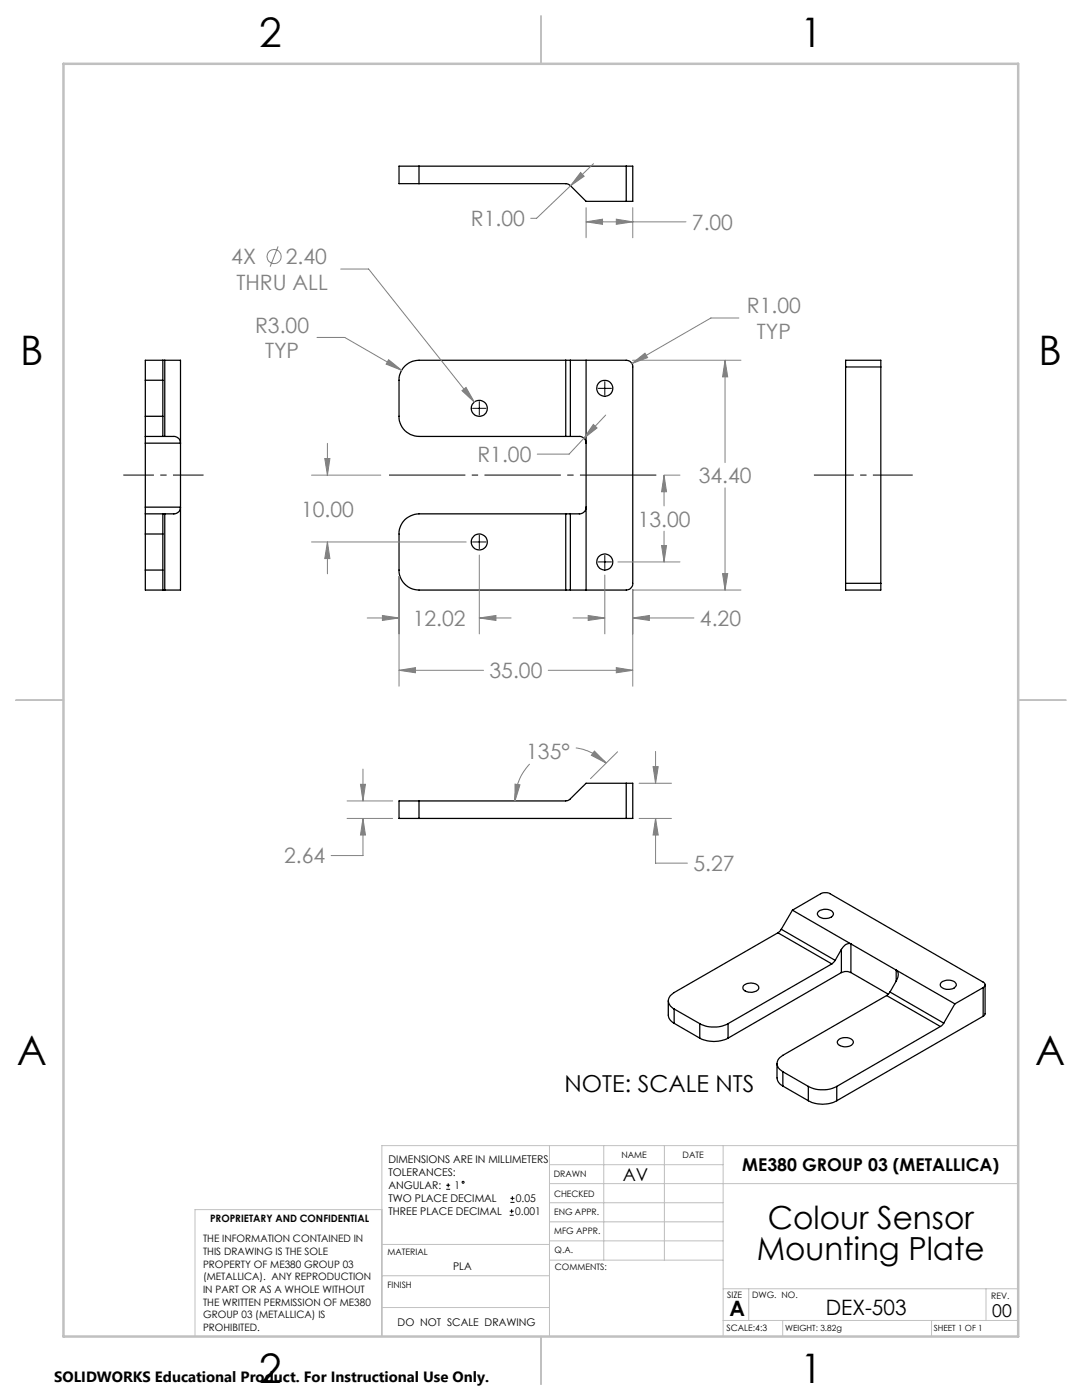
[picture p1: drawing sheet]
<svg xmlns="http://www.w3.org/2000/svg" width="216mm" height="279mm" viewBox="0 0 216 279" stroke-linecap="round" stroke-linejoin="round" font-family="sans-serif">
<g fill="none" stroke="#000" stroke-width=".25">
<path d="M83.6 36.7h29.3l.8 .3 3.2 3.2h8.1M83.6 33.2h-4v3.5h4M83.6 33.2v3.5M83.6 33.2h41.4M125 33.2h1.3v7h-1.3M125 33.2v7M29 75.9h3.5M29 75.9v7.2M32.5 71.9v4M32.5 71.9h-3.5v4M32.5 71.9h.4M32.5 75.9v7.2"/>
<path d="M32.9 71.9h3.1v45.9h-3.1M32.9 71.9v15.2M112.9 71.9h.9M112.9 71.9h-29.3a4 4 0 0 0-4 4v7.2a4 4 0 0 0 4 4h29.3M112.9 71.9v15.2M113.8 71.9h11.2a1.33 1.33 0 0 1 1.3 1.3v43.2a1.33 1.33 0 0 1-1.3 1.4h-11.2M113.8 71.9v15.2M116.9 71.9v45.9M168.7 73.2v-1.3h7.1v1.3M168.7 73.2h7.1M168.7 73.2v43.2M175.8 73.2v43.2"/>
<path d="M29 83.1v4M29 87.1v1.3M29 87.1h3.5M29 83.1h3.5M29 88.4v12.8M32.5 83.1v4M32.5 87.1h.4M32.9 87.1h1.8a1.33 1.33 0 0 1 1.3 1.3h-7M112.9 87.1h.9M113.8 87.1h1.8a1.33 1.33 0 0 1 1.3 1.3M29 102.6v4M29 113.8v4h3.5"/>
<path d="M29 101.2h7a1.33 1.33 0 0 1-1.3 1.4h-1.8M29 101.2v1.4M29 102.6h3.5M29 106.6v7.2M29 106.6h3.5M29 113.8h3.5M32.5 102.6v4M32.5 113.8v4M32.5 117.8h.4M32.5 102.6h.4M32.5 106.6v7.2M32.9 102.6v15.2"/>
<path d="M112.9 102.6h.9M112.9 117.8h.9M112.9 102.6h-29.3a4 4 0 0 0-4 4v7.2a4 4 0 0 0 4 4h29.3M112.9 102.6v15.2M113.8 102.6v15.2M116.9 101.2a1.33 1.33 0 0 1-1.3 1.4h-1.8M168.7 116.4v1.4h7.1v-1.4M168.7 116.4h7.1M83.6 159.8h-4v3.5h4M83.6 159.8v3.5M125 156.3h-8.1l-3.2 3.2-.8 .3h-29.3M125 156.3h1.3v7h-1.3"/>
<path d="M125 156.3v7M83.6 163.3h41.4M133.3 199.7l.2 3.4 .2 .5 .8 .6M148.3 196.7a2.1 2.1 0 0 1 3.1 .2 .89 .89 0 0 1-.9 1 1.82 1.82 0 0 1-2.3-.7zM155.2 186.2l-20.7 11.9a1.74 1.74 0 0 0-1.2 1.6 1.74 1.74 0 0 0 1.2 1.7M155.2 186.2l10.8 6.2M155.9 185.5l-.7 .7M155.9 185.5l10.8 6.2M158.1 181.6l5.7-3.2a2.17 2.17 0 0 1 1.8 0l30.6 17.6a.58 .58 0 0 1 .4 .6 .58 .58 0 0 1-.4 .5M158.1 181.6l20.7 12M158.1 181.6l-2.2 3.9M163.3 181.9a2.05 2.05 0 0 1 3 .4 1.66 1.66 0 0 1-2.2 .9 .83 .83 0 0 1-.8-.4 .83 .83 0 0 1 0-.9z"/>
<path d="M166 192.4l-20.7 11.9M166.7 191.7l-.7 .7M167.9 189.5a1.62 1.62 0 0 1 1.9-1.1v5.7M167.9 194.1a2.25 2.25 0 0 1 1.9 0M167.9 189.5l-1.2 2.2M167.9 189.5v4.6M167.9 194.1l-22.6 13.1M169.8 194.1l7.4 4.3M176.9 198.7l-20.7 11.9a1.74 1.74 0 0 0-1.2 1.6 1.74 1.74 0 0 0 1.2 1.7M176.9 198.7l10.7 6.2M177.6 198l-.7 .7M177.6 198l10.7 6.2"/>
<path d="M178.8 193.6a1.57 1.57 0 0 1 0 2.2M178.8 193.6l11.7 6.7M178.8 195.8l-1.2 2.2M178.8 193.6v2.2M187.8 196.1a2.05 2.05 0 0 1 3 .4 1.83 1.83 0 0 1-2.8 .6l-.4-.6zM196.2 197.1l-5.7 3.2M196.2 197.1v5.7M196.6 196.5v5.9l-.4 .4M134.5 204.2l5.1 3M134.5 201.4l5.1 2.9M134.5 201.4v2.8M139.6 204.3a6.3 6.3 0 0 0 5.7 0"/>
<path d="M139.6 207.2a6.3 6.3 0 0 0 5.7 0M139.6 204.3v2.9M145.3 204.3v2.9M155 212.2l.1 3.2 .3 .7 .8 .6M156.2 213.9l5.1 2.9M156.2 213.9v2.8M156.2 216.7l5.1 3M161.3 216.8a6.4 6.4 0 0 0 5.7 0M161.3 219.7a6.1 6.1 0 0 0 5.7 0M161.3 216.8v2.9M167 216.8v2.9M167.3 207.5a2.1 2.1 0 0 1 3 .3 1.2 1.2 0 0 1-1.5 1.1 1.3 1.3 0 0 1-1.7-1.1z"/>
<path d="M187.6 204.9l-20.6 11.9M188.3 204.2l-.7 .7M190.5 200.3l-2.2 3.9M196.2 202.8l-29.2 16.9"/>
<circle cx="120.7" cy="77.5" r="1.6"/>
<circle cx="95.6" cy="81.5" r="1.59"/>
<circle cx="95.6" cy="108.2" r="1.59"/>
<circle cx="120.7" cy="112.2" r="1.61"/>
</g>
<g fill="none" stroke="#808080" stroke-width=".2">
<path d="M115.9 34.4l.7 .8-2.8 1.9zM118.4 32.7l-11.3 10.9h-1.2M55.5 49.2l-1.6 4M68 53.7h5.6l21.1 26.6M116.9 44.3l3.3-.6v1.1zM116.9 41.5v5.9M116.9 44.3h20M123 43.7l3.3 .6-3.3 .5zM126.3 41.5v5.9M63.3 67.3h5.5l11.4 6.6M77.5 71.8l2.7 2.1-3.2-1.2zM92.2 78l.8-.7 1.7 3z"/>
<path d="M126.1 72.6l2.6-2.1 .5 .9zM126.2 71.9h21.6M144.7 71.9l.5 3.3h-1zM144.7 71.9v20.4M147.4 63.5h-5.5l-15.8 9.1M62.2 94.8h13.8M64.8 91.5h1l-.5 3.3zM65.3 88.5v6.3M116.5 87.5l-2.9 3.1h-6.4M118.4 84.7l.7 .7-2.6 2.1zM120.9 82.8l-4.4 4.7M132.5 94.8l.5 3.3h-1z"/>
<path d="M132.5 94.8v6.2M132.6 94.8h3.1M144.7 97.4v20.4M62.2 108.2h30.8M65.3 108.2l.5 3.3h-1zM65.3 108.2v6.3M79.6 115v21.9M95.6 110.8v15.7M120.7 114.8v11.7M123.3 112.1h12.4M126.2 117.8h21.6M126.3 117.7v19.2"/>
<path d="M132 108.9h1l-.5 3.2zM132.5 106v6.1M144.2 114.5h1l-.5 3.3zM73.3 123.3h6.3M76.3 122.8l3.3 .5-3.3 .5zM79.6 133.8l3.3-.6v1.1zM79.6 133.8h16.9M95.6 123.3l3.4-.5v1zM95.6 123.3h6.4M109.4 133.8h16.9M114.3 123.3h6.4M117.4 122.8l3.3 .5-3.3 .5z"/>
<path d="M123 133.2l3.3 .6-3.3 .5zM126.3 123.3l3.3-.5v1zM126.3 123.3h12.2M69.3 159.8h9.1M71.9 156.5h1l-.5 3.3zM72.4 153.5v6.3M102.8 156.5l1 .1-1 3.2zM105.7 152.5a10.7 10.7 0 0 0-2.9 7.3M114.9 149.3a10.7 10.7 0 0 1 6.1 3M118.6 149.9l2.4 2.4-3-1.6zM123.2 150l-5.4 5.4M127.5 156.3h6.5"/>
<path d="M130.3 153h1l-.5 3.3zM130.8 150v6.3M69.3 163.3h9.1M72.4 163.3l.5 3.4h-1zM72.4 163.3v7.4h-6.3M127.5 163.3h6.5M130.8 163.3l.5 3.4h-1zM130.8 163.3v9h6.4"/>
<circle cx="54.7" cy="51.2" r="1.4"/>
</g>
<g fill="none" stroke="#000" stroke-width=".2">
<path d="M119.3 77.5h2.7M120.7 76.2v2.6M94.3 81.5h2.7M95.6 80.2v2.6M94.3 108.2h2.7M95.6 106.8v2.7M119.3 112.1h2.7M120.7 110.8v2.7M89 237.3h.8M89 236.5h.8M89.4 236.1v.9M101.8 240h.9"/>
<path d="M101.8 239.1h.9M102.2 238.7v.8M101.7 242.5h.8M101.7 241.7h.8M102.1 241.3v.8"/>
<circle cx="92.4" cy="235.9" r=".2"/>
</g>
<path d="M131.3 94.8h-54" fill="none" stroke="#000" stroke-width=".2" stroke-dasharray="15.2 1.3 1.3 1.3" stroke-dashoffset="-.3" stroke-linecap="butt"/>
<path d="M182.1 94.8h-19.7" fill="none" stroke="#000" stroke-width=".2" stroke-dasharray="15.2 1.3 1.3 1.3" stroke-dashoffset="7.3" stroke-linecap="butt"/>
<path d="M40.6 94.8h-16" fill="none" stroke="#000" stroke-width=".2" stroke-dasharray="15.2 1.3 1.3 1.3" stroke-dashoffset="9.1" stroke-linecap="butt"/>
<g fill="none" stroke="#c0c0c0" stroke-width=".2">
<path d="M109.6 228.6v38.1M109.6 232.4h34.7M109.6 236.2h93.6M120.5 228.6v22.9M132.6 228.6v22.9M144.3 228.6v38.1M203.2 228.6h-127v38.1M76.2 254.6h33.4M76.2 248.4h33.4M76.2 241.4h-37.3v25.3M109.6 251.5h34.7M109.6 240h34.7"/>
<path d="M109.6 243.8h34.7M109.6 247.7h34.7M144.3 257.2h58.9M149.4 257.2v6.3M196.7 257.2v6.3M76.2 260.9h33.4M144.3 263.5h58.9M156.2 263.5v3.2M185.9 263.5v3.2"/>
</g>
<path d="M108 3.2v9.5M3.1 139.7h9.6M203.2 139.7h9.5M108 266.7v9.6" fill="none" stroke="#c0c0c0" stroke-width=".25"/>
<path d="M12.7 12.7h190.5v254h-190.5z" fill="none" stroke="#c0c0c0" stroke-width=".5"/>
<path d="M123 133.2l3.3 .6-3.3 .5zM79.6 133.8l3.3-.6v1.1zM144.2 114.5h1l-.5 3.3zM144.7 71.9l.5 3.3h-1zM92.2 78l2.5 2.3-1.7-3zM126.1 72.6l3.1-1.2-.5-.9zM65.3 108.2l.5 3.3h-1zM64.8 91.5h1l-.5 3.3zM95.6 123.3l3.4-.5v1zM76.3 122.8l3.3 .5-3.3 .5zM132.5 94.8l.5 3.3h-1zM132 108.9h1l-.5 3.2zM117.4 122.8l3.3 .5-3.3 .5zM126.3 123.3l3.3-.5v1zM77.5 71.8l-.5 .9 3.2 1.2zM118.4 84.7l-1.9 2.8 2.6-2.1zM130.3 153h1l-.5 3.3zM130.8 163.3l.5 3.4h-1zM71.9 156.5h1l-.5 3.3zM72.4 163.3l.5 3.4h-1zM118.6 149.9l2.4 2.4-3-1.6zM102.8 156.5l1 .1-1 3.2zM115.9 34.4l-2.1 2.7 2.8-1.9zM123 43.7l3.3 .6-3.3 .5zM116.9 44.3l3.3-.6v1.1z" fill="#808080"/>
<g font-size="8.1">
<text x="51.7" y="9.3">2</text>
<text x="159.7" y="9.3">1</text>
<text x="4" y="72.8">B</text>
<text x="207.2" y="72.8">B</text>
<text x="3.3" y="212.5">A</text>
<text x="206.5" y="212.5">A</text>
<text x="51.7" y="276">2</text>
<text x="159.7" y="276">1</text>
</g>
<g font-size="6.3">
<text x="153.2" y="245.4">Colour Sensor</text>
<text x="151" y="251.4">Mounting Plate</text>
</g>
<text font-size="4.7" x="112.7" y="217.9">NOTE: SCALE NTS</text>
<g font-size="4.2" fill="#808080">
<text x="94" y="45.2">R1.00</text>
<text x="138.1" y="45.8">7.00</text>
<text x="46.2" y="52.7">4X</text>
<text x="57" y="52.7">2.40</text>
<text x="47.2" y="57.8">THRU ALL</text>
<text x="149" y="62.5">R1.00</text>
<text x="50.9" y="66.4">R3.00</text>
<text x="52.9" y="71.5">TYP</text>
<text x="151" y="67.6">TYP</text>
<text x="95.3" y="92.2">R1.00</text>
<text x="139.4" y="96.4">34.40</text>
<text x="60.1" y="103.1">10.00</text>
<text x="127.2" y="105.1">13.00</text>
<text x="82.4" y="124.9">12.02</text>
<text x="139.7" y="124.9">4.20</text>
<text x="97.7" y="135.3">35.00</text>
<text x="105" y="151.6">135°</text>
<text x="56.7" y="172.3">2.64</text>
<text x="138.4" y="173.8">5.27</text>
</g>
<g font-size="4.2">
<text x="145.6" y="262.7">A</text>
<text x="164.8" y="262.4">DEX-503</text>
</g>
<g font-size="3.5">
<text x="148.1" y="233.6">ME380 GROUP 03 (METALLICA)</text>
<text x="124.3" y="235.6">AV</text>
<text x="198" y="262.8">00</text>
</g>
<text font-size="3" x="10.8" y="275.7">SOLIDWORKS Educational Product. For Instructional Use Only.</text>
<g font-size="2.1">
<text x="77.5" y="232.2">DIMENSIONS ARE IN MILLIMETERS</text>
<text x="77.5" y="234.7">TOLERANCES:</text>
<text x="77.5" y="237.3">ANGULAR:</text>
<text x="77.5" y="239.9">TWO PLACE DECIMAL</text>
<text x="90.7" y="237.3">1</text>
<text x="102.9" y="239.9">0.05</text>
<text x="77.5" y="242.5">THREE PLACE DECIMAL</text>
<text x="102.8" y="242.5">0.001</text>
<text x="90.4" y="253.4">PLA</text>
<text x="79.3" y="264.6">DO NOT SCALE DRAWING</text>
</g>
<g font-size="2">
<text x="41.9" y="244">PROPRIETARY AND CONFIDENTIAL</text>
<text x="40.5" y="248">THE INFORMATION CONTAINED IN</text>
<text x="40.5" y="250.5">THIS DRAWING IS THE SOLE</text>
<text x="40.5" y="253">PROPERTY OF ME380 GROUP 03</text>
<text x="40.5" y="255.5">(METALLICA). ANY REPRODUCTION</text>
<text x="40.5" y="258.1">IN PART OR AS A WHOLE WITHOUT</text>
<text x="40.5" y="260.6">THE WRITTEN PERMISSION OF ME380</text>
<text x="40.5" y="263.1">GROUP 03 (METALLICA) IS</text>
<text x="40.5" y="265.6">PROHIBITED.</text>
</g>
<g font-size="1.8">
<text x="124" y="231.1">NAME</text>
<text x="136.2" y="231.1">DATE</text>
<text x="110.5" y="234.8">DRAWN</text>
<text x="110.5" y="238.9">CHECKED</text>
<text x="110.6" y="242.5">ENG APPR.</text>
<text x="77.3" y="250.5">MATERIAL</text>
<text x="110.6" y="246.3">MFG APPR.</text>
<text x="110.7" y="250">Q.A.</text>
<text x="77.3" y="257">FINISH</text>
<text x="110.7" y="253.5">COMMENTS:</text>
<text x="145.1" y="259">SIZE</text>
<text x="150.1" y="259.1">DWG. NO.</text>
<text x="197.8" y="259.2">REV.</text>
<text x="145" y="265.7">SCALE:4:3</text>
</g>
<g font-size="1.7">
<text x="156.7" y="265.7">WEIGHT: 3.82g</text>
<text x="186.3" y="265.7">SHEET 1 OF 1</text>
</g>
</svg>
